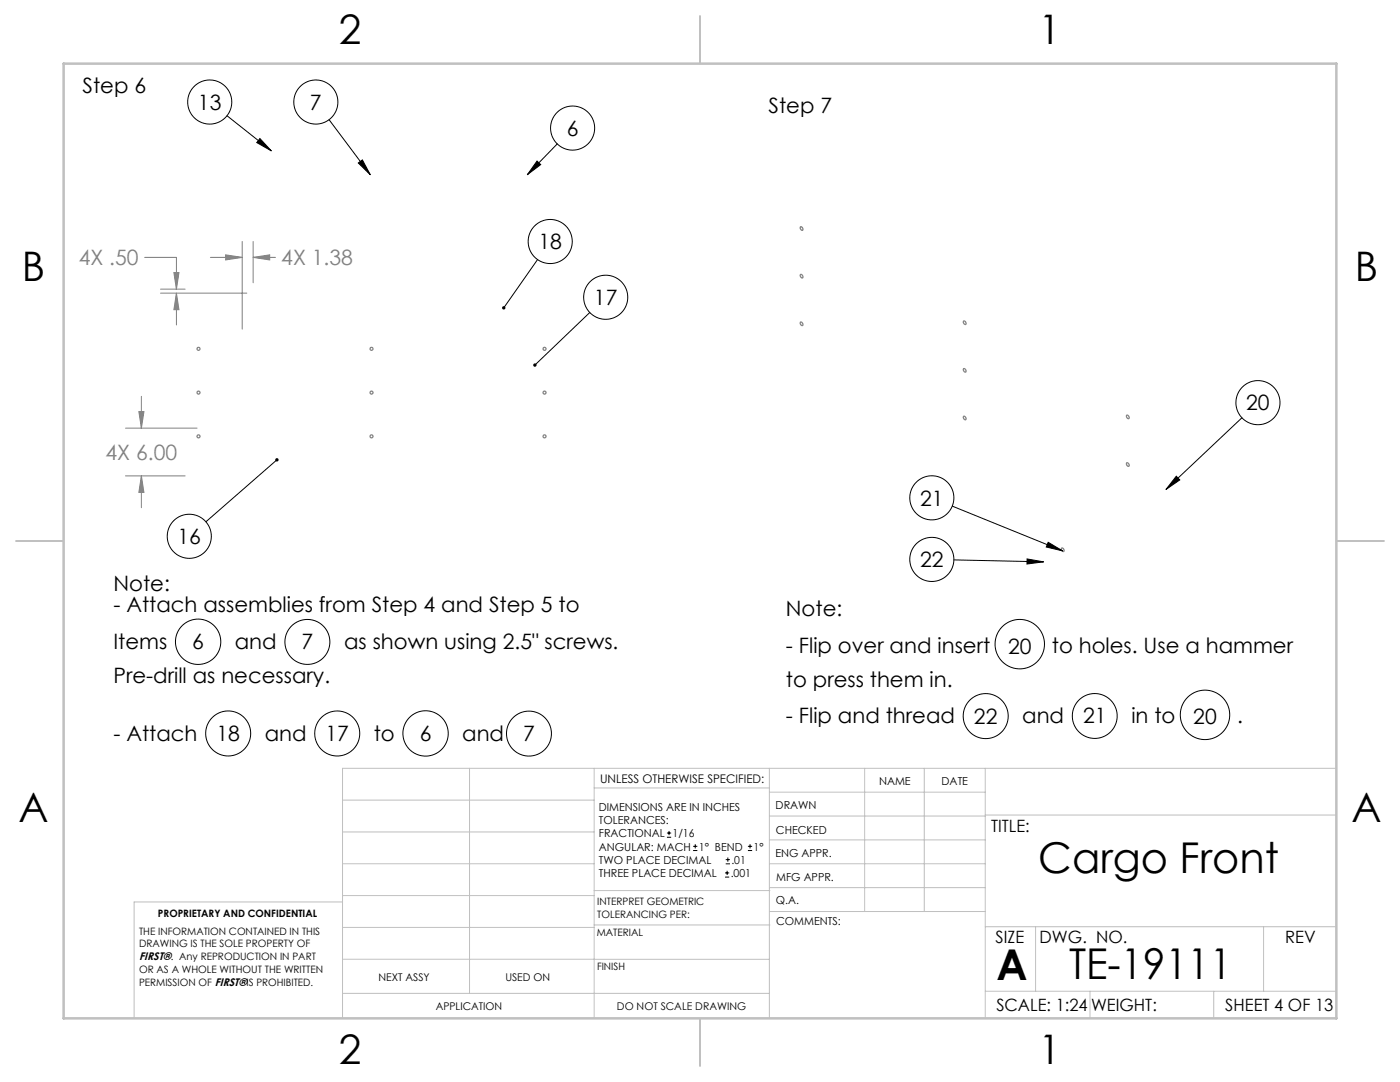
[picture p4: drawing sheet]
<svg xmlns="http://www.w3.org/2000/svg" width="279mm" height="216mm" viewBox="0 0 279 216" stroke-linecap="round" stroke-linejoin="round" font-family="sans-serif">
<g fill="none" stroke="#c0c0c0" stroke-width=".2">
<path d="M68.4 159.7h50.2M93.7 153.3v44.9M118.6 153.3v49.9M118.6 157.2h34.9M153.5 153.3v49.9M153.5 158.1h43.1M172.6 153.3v28.6M184.5 153.3v28.6M196.6 153.3v49.9M266.7 153.3h-198.3v49.9M68.4 178.7h50.2M68.4 172.4h50.2"/>
<path d="M68.4 166h50.2M68.4 180h-41.6v23.2M118.6 177.7h35.1M153.5 167.6h43.1M153.5 162.8h43.1M153.5 172.4h43.1M153.5 177.1h43.1M196.6 162.6h70.1M68.4 198.2h85.1M68.4 185.1h50.2M68.4 191.4h50.2M118.6 191.4h34.9"/>
<path d="M118.6 184.6h35.1M153.7 181.9h42.9M196.6 197.8h70.1M196.6 184.9h70.1M206.7 184.9v12.9M217.5 197.8v5.4M242.2 197.8v5.4M252.2 184.9v12.9"/>
</g>
<path d="M139.7 3.2v9.5M3.2 107.9h9.5M266.7 107.9h9.5M139.7 203.2v9.5" fill="none" stroke="#c0c0c0" stroke-width=".25"/>
<path d="M12.7 12.7h254v190.5h-254z" fill="none" stroke="#c0c0c0" stroke-width=".5"/>
<g fill="none" stroke="#000" stroke-width=".2">
<path d="M45.3 23.1l8.8 7M51.9 27.6l2.2 2.5-2.9-1.7zM65.7 23.9l8.2 11M71.5 32.5l.8-.6 1.6 3zM107.2 32.1l.7 .7-2.7 2.1zM111.2 28.7l-6 6.2M107.3 51.8l-6.8 9.6M117.7 62.4l-11 10.4M55.3 91.8l-14.2 12.3M234.8 95l.7 .8-2.8 1.9zM247.9 83.4l-15.2 14.3M190 101l22.1 8.9"/>
<path d="M190.4 111.7l17.9 .4M205 111.5l3.3 .6-3.3 .4zM209.2 108.2l2.9 1.7-3.3-.7z"/>
<circle cx="41.9" cy="20.4" r="4.4"/>
<circle cx="63" cy="20.4" r="4.4"/>
<circle cx="114.3" cy="25.6" r="4.4"/>
<circle cx="109.8" cy="48.2" r="4.4"/>
<circle cx="120.9" cy="59.3" r="4.4"/>
<circle cx="186" cy="99.3" r="4.4"/>
<circle cx="251.1" cy="80.3" r="4.4"/>
<circle cx="37.8" cy="107" r="4.4"/>
<circle cx="186" cy="111.6" r="4.4"/>
<circle cx="39.5" cy="128.1" r="4.5"/>
<circle cx="61.3" cy="128.1" r="4.5"/>
<circle cx="203.5" cy="128.5" r="4.9"/>
<circle cx="45.5" cy="146.4" r="4.5"/>
<circle cx="67.3" cy="146.4" r="4.5"/>
<circle cx="84.9" cy="146.3" r="4.5"/>
<circle cx="105.6" cy="146.4" r="4.5"/>
<circle cx="196.7" cy="142.9" r="4.5"/>
<circle cx="218.5" cy="142.9" r="4.5"/>
<circle cx="240.5" cy="142.6" r="4.9"/>
</g>
<g fill="none" stroke="#808080" stroke-width=".2">
<path d="M28.9 51.4h6.3v6.3M32 57.7h4.9M32 58.5h17.3M34.7 54.4h1l-.5 3.3zM35.2 58.5v6.3M35.2 58.5l.5 3.3h-1zM42 51.4h6.3M45 50.9l3.3 .5-3.3 .5zM48.3 48.2v17.5M50.5 51.4l3.3-.5v1zM50.5 51.4h4.5M50.5 48.2v8.2"/>
<path d="M28.2 79.1v6.3M25 95h11.9M25 85.4h14.3M27.7 82.1h1l-.5 3.3zM28.2 95l.5 3.3h-1zM28.2 95v6.3"/>
</g>
<g fill="none" stroke="#808080" stroke-width=".25">
<path d="M159.7 45.3a.36 .36 0 0 1 .5 .2 .36 .36 0 0 1-.2 .5l-.3-.3zM159.7 54.8a.36 .36 0 0 1 .5 .2 .36 .36 0 0 1-.2 .5l-.3-.3zM159.7 64.3a.36 .36 0 0 1 .5 .2 .36 .36 0 0 1-.2 .5l-.3-.3zM192.3 73.6a.36 .36 0 0 1 .4 .2 .36 .36 0 0 1-.1 .5l-.3-.3zM192.3 64.1a.36 .36 0 0 1 .4 .2 .36 .36 0 0 1-.1 .4l-.3-.2zM192.3 83.1a.36 .36 0 0 1 .4 .2 .36 .36 0 0 1-.1 .5l-.3-.3zM224.8 92.4a.36 .36 0 0 1 .5 .2 .36 .36 0 0 1-.2 .4l-.2-.2zM224.8 82.9a.36 .36 0 0 1 .5 .2 .36 .36 0 0 1-.2 .4l-.2-.3zM211.8 109.4a.36 .36 0 0 1 .5 .2 .36 .36 0 0 1-.1 .4l-.3-.2z"/>
<circle cx="39.6" cy="78.3" r=".3"/>
<circle cx="39.6" cy="69.6" r=".3"/>
<circle cx="74.1" cy="78.3" r=".3"/>
<circle cx="74.1" cy="69.6" r=".3"/>
<circle cx="108.7" cy="78.3" r=".3"/>
<circle cx="108.7" cy="69.6" r=".3"/>
<circle cx="39.6" cy="87.1" r=".3"/>
<circle cx="74.1" cy="87.1" r=".3"/>
<circle cx="108.7" cy="87.1" r=".3"/>
</g>
<path d="M51.9 27.6l2.2 2.5-2.9-1.7zM71.5 32.5l.8-.6 1.6 3zM107.2 32.1l.7 .7-2.7 2.1z" fill="#000"/>
<path d="M28.2 95l.5 3.3h-1zM27.7 82.1h1l-.5 3.3zM34.7 54.4h1l-.5 3.3zM35.2 58.5l.5 3.3h-1zM50.5 51.4l3.3-.5v1zM45 50.9l3.3 .5-3.3 .5z" fill="#808080"/>
<path d="M106.5 72.6v.5l.2-.3-.2 .3a.34 .34 0 0 0 .5 0 .34 .34 0 0 0 0-.5 .34 .34 0 0 0-.5 0zM100.3 61.2l-.1 .3 .1 .2 .2-.3-.2 .3a.34 .34 0 0 0 .5-.1 .34 .34 0 0 0 0-.4 .34 .34 0 0 0-.5 0zM55 91.5a.34 .34 0 0 0 0 .5 .34 .34 0 0 0 .5 0 .34 .34 0 0 0 0-.5l-.2 .3 .2-.3-.3-.1zM234.8 95l.7 .8-2.8 1.9zM209.2 108.2l2.9 1.7-3.3-.7zM205 111.5l3.3 .6-3.3 .4z" fill="#000"/>
<g fill="none" stroke="#000" stroke-width=".2">
<path d="M133.1 167.1h.8M133.1 166.2h.8M133.5 165.8v.8M138.3 169.7h.9M138.3 168.9h.9M138.8 168.5v.8M144.7 175h.8M144.7 174.2h.8M144.8 172.4h.9M144.8 171.5h.9M145.1 173.8v.8M145.3 171.1v.8"/>
<path d="M149.3 169.7h.8M149.3 168.9h.8M149.7 168.5v.8"/>
</g>
<g font-size="8.5">
<text x="207.2" y="174.2">Cargo Front</text>
<text x="198.9" y="195.5">A</text>
<text x="213.4" y="195.4">TE-19111</text>
</g>
<g font-size="8.1">
<text x="67.6" y="8.9">2</text>
<text x="207.3" y="8.9">1</text>
<text x="4.4" y="56.2">B</text>
<text x="270.4" y="56.2">B</text>
<text x="3.7" y="164.1">A</text>
<text x="269.7" y="164.1">A</text>
<text x="67.6" y="212.4">2</text>
<text x="207.3" y="212.4">1</text>
</g>
<g font-size="4.2">
<text x="16.5" y="18.6">Step 6</text>
<text x="39.5" y="21.9">13</text>
<text x="61.9" y="21.9">7</text>
<text x="153.4" y="22.5">Step 7</text>
<text x="113.1" y="27.1">6</text>
<text x="107.5" y="49.7">18</text>
<text x="118.5" y="60.9">17</text>
<text x="248.7" y="81.9">20</text>
<text x="183.6" y="100.9">21</text>
<text x="35.4" y="108.6">16</text>
<text x="183.6" y="113.2">22</text>
<text x="22.6" y="118">Note:</text>
<text x="22.6" y="122.2">- Attach assemblies from Step 4 and Step 5 to</text>
<text x="156.8" y="122.9">Note:</text>
<text x="22.6" y="129.5">Items</text>
<text x="38.4" y="129.6">6</text>
<text x="46.9" y="129.5">and</text>
<text x="60.2" y="129.6">7</text>
<text x="68.7" y="129.5">as shown using 2.5&quot; screws.</text>
<text x="156.8" y="130.2">- Flip over and insert</text>
<text x="201.2" y="130.4">20</text>
<text x="209.9" y="130.2">to holes. Use a hammer</text>
<text x="22.6" y="136.3">Pre-drill as necessary.</text>
<text x="156.8" y="137">to press them in.</text>
<text x="22.6" y="147.8">- Attach</text>
<text x="43.2" y="147.9">18</text>
<text x="52.8" y="147.8">and</text>
<text x="65" y="147.9">17</text>
<text x="74.6" y="147.8">to</text>
<text x="83.8" y="147.9">6</text>
<text x="92.2" y="147.8">and</text>
<text x="104.4" y="147.9">7</text>
<text x="156.8" y="144.3">- Flip and thread</text>
<text x="194.4" y="144.4">22</text>
<text x="204" y="144.3">and</text>
<text x="216.1" y="144.3">21</text>
<text x="225.8" y="144.3">in to</text>
<text x="238.1" y="144.5">20</text>
<text x="246.9" y="144.3">.</text>
</g>
<g font-size="4.2" fill="#808080">
<text x="15.7" y="53">4X .50</text>
<text x="56.1" y="53">4X 1.38</text>
<text x="21.1" y="91.8">4X 6.00</text>
</g>
<g font-size="3.4">
<text x="197.8" y="166">TITLE:</text>
<text x="198.7" y="188.1">SIZE</text>
<text x="207.5" y="188.1">DWG. NO.</text>
<text x="256.5" y="188.2">REV</text>
<text x="198.8" y="201.7">SCALE: 1:24</text>
<text x="217.7" y="201.8">WEIGHT:</text>
<text x="244.5" y="201.7">SHEET 4 OF 13</text>
</g>
<text font-size="2.4" x="119.8" y="156.2">UNLESS OTHERWISE SPECIFIED:</text>
<g font-size="2.2">
<text x="119.5" y="161.8">DIMENSIONS ARE IN INCHES</text>
<text x="154.8" y="161.4">DRAWN</text>
<text x="175.4" y="156.6">NAME</text>
<text x="187.9" y="156.7">DATE</text>
<text x="119.5" y="164.4">TOLERANCES:</text>
<text x="119.5" y="167.1">FRACTIONAL</text>
<text x="134.2" y="167.1">1/16</text>
<text x="154.9" y="166.3">CHECKED</text>
<text x="119.5" y="172.4">TWO PLACE DECIMAL</text>
<text x="119.5" y="169.7">ANGULAR: MACH</text>
<text x="139.5" y="169.7">1° BEND</text>
<text x="146" y="172.4">.01</text>
<text x="150.4" y="169.7">1°</text>
<text x="154.8" y="171">ENG APPR.</text>
<text x="119.5" y="175">THREE PLACE DECIMAL</text>
<text x="145.8" y="175">.001</text>
<text x="154.9" y="175.7">MFG APPR.</text>
<text x="154.9" y="180.4">Q.A.</text>
<text x="154.9" y="184.6">COMMENTS:</text>
<text x="27.8" y="191.6">FIRST®. Any REPRODUCTION IN PART</text>
</g>
<g font-size="2.1">
<text x="75.5" y="195.7">NEXT ASSY</text>
<text x="100.9" y="195.7">USED ON</text>
<text x="86.9" y="201.5">APPLICATION</text>
<text x="123.1" y="201.6">DO NOT SCALE DRAWING</text>
</g>
<g font-size="2">
<text x="31.5" y="182.9">PROPRIETARY AND CONFIDENTIAL</text>
<text x="119.2" y="180.6">INTERPRET GEOMETRIC</text>
<text x="119.2" y="183.1">TOLERANCING PER:</text>
<text x="27.8" y="186.5">THE INFORMATION CONTAINED IN THIS</text>
<text x="27.8" y="189">DRAWING IS THE SOLE PROPERTY OF</text>
<text x="119.1" y="186.7">MATERIAL</text>
<text x="27.8" y="194.1">OR AS A WHOLE WITHOUT THE WRITTEN</text>
<text x="27.8" y="196.7">PERMISSION OF FIRST®IS PROHIBITED.</text>
<text x="119.1" y="193.5">FINISH</text>
</g>
</svg>
